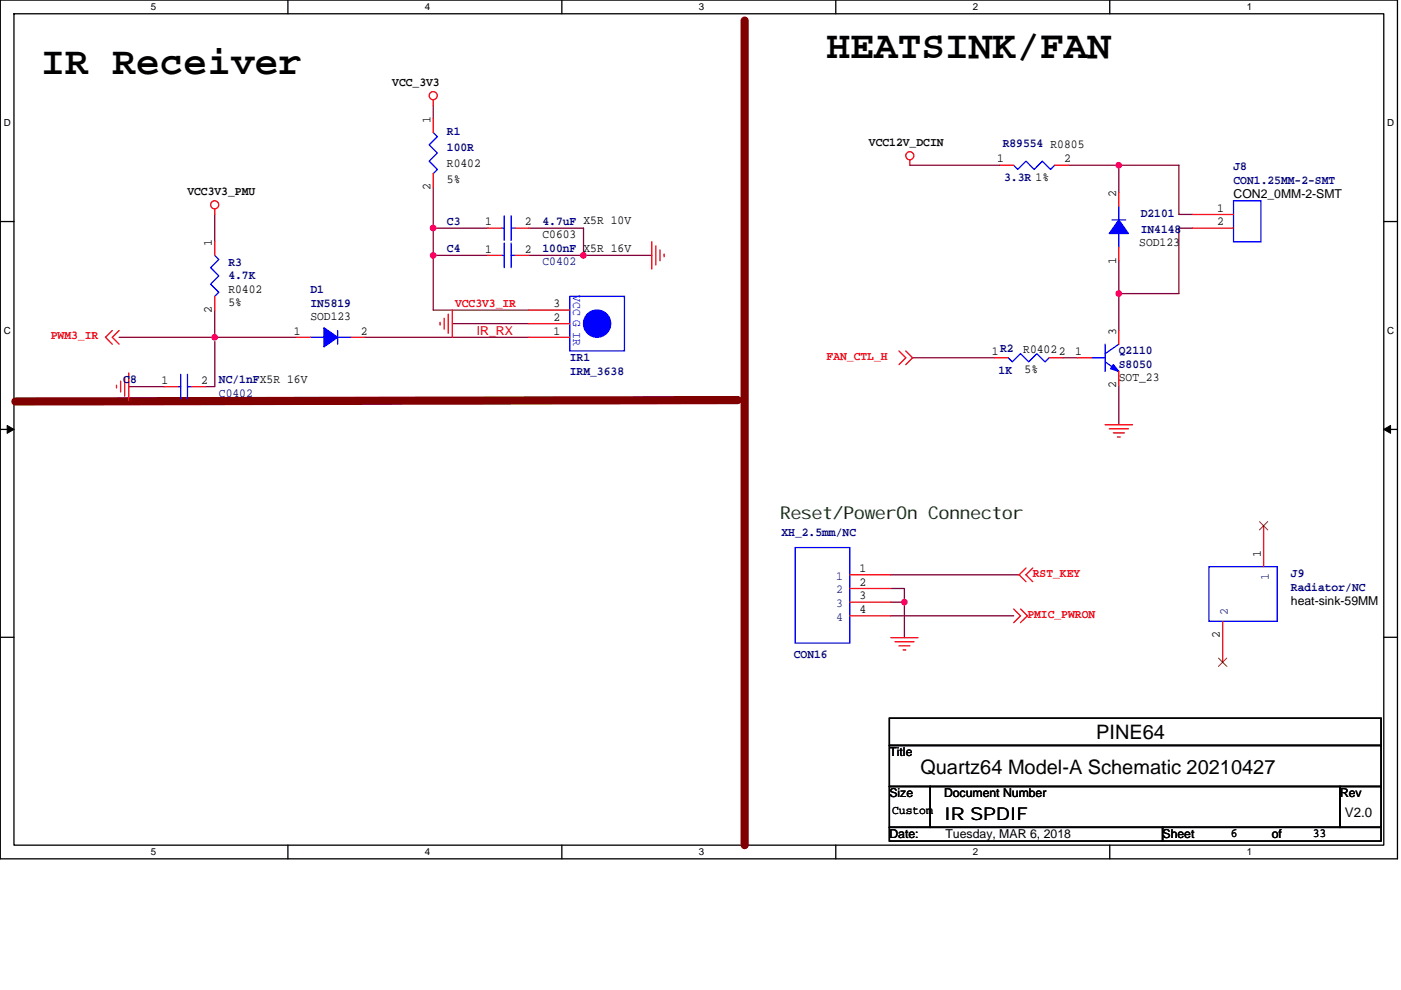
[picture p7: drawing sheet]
<svg xmlns="http://www.w3.org/2000/svg" width="297mm" height="210mm" viewBox="0 0 297 210" stroke-linecap="round" stroke-linejoin="round" font-family="sans-serif">
<path d="M.1 0h296.2v182.2h-296.2zM3 2.9h290.4v176.4h-290.4z" fill="none" stroke="#000" stroke-width=".28"/>
<g fill="#fff">
<path d="M32 .3h1.2v2.3h-1.2z"/>
<path d="M32 179.6h1.2v2.3h-1.2z"/>
</g>
<path d="M61 0v2.9M61 179.3v2.9" fill="none" stroke="#000" stroke-width=".28"/>
<g fill="#fff">
<path d="M90.1 .3h1.1v2.3h-1.1z"/>
<path d="M90.1 179.6h1.1v2.3h-1.1z"/>
</g>
<path d="M119.1 0v2.9M119.1 179.3v2.9" fill="none" stroke="#000" stroke-width=".28"/>
<g fill="#fff">
<path d="M148.2 .3h1.1v2.3h-1.1z"/>
<path d="M148.2 179.6h1.1v2.3h-1.1z"/>
</g>
<path d="M177.2 0v2.9M177.2 179.3v2.9" fill="none" stroke="#000" stroke-width=".28"/>
<g fill="#fff">
<path d="M206.2 .3h1.2v2.3h-1.2z"/>
<path d="M206.2 179.6h1.2v2.3h-1.2z"/>
</g>
<path d="M235.3 0v2.9M235.3 179.3v2.9" fill="none" stroke="#000" stroke-width=".28"/>
<g fill="#fff">
<path d="M264.3 .3h1.2v2.3h-1.2z"/>
<path d="M264.3 179.6h1.2v2.3h-1.2z"/>
<path d="M.8 25h1.5v2.3h-1.5z"/>
<path d="M294.1 25h1.5v2.3h-1.5z"/>
<path d="M.8 69h1.5v2.3h-1.5z"/>
<path d="M294.1 69h1.5v2.3h-1.5z"/>
</g>
<path d="M.1 47h2.9M293.4 47h2.9" fill="none" stroke="#000" stroke-width=".28"/>
<g fill="#fff">
<path d="M.8 113.1h1.4v2.3h-1.4z"/>
<path d="M294.1 113.1h1.4v2.3h-1.4z"/>
</g>
<path d="M.1 91.1h2.9M293.4 91.1h2.9" fill="none" stroke="#000" stroke-width=".28"/>
<g fill="#000" stroke="#000" stroke-width=".21">
<path d="M1.5 90.2l1.5 .9-1.5 .8z" fill-rule="evenodd"/>
<path d="M293.4 91.1l1.4-.9v1.7z" fill-rule="evenodd"/>
</g>
<g fill="#fff">
<path d="M.8 157.2h1.4v2.3h-1.4z"/>
<path d="M294.1 157.2h1.4v2.3h-1.4z"/>
</g>
<path d="M.1 135.2h2.9M293.4 135.2h2.9M188.6 152.3h104.2v5.8h-104.2zM188.6 158.1h104.2v8.7h-104.2zM188.6 166.8h8.6v8.7h-8.6zM188.6 175.5h57.9v2.9h-57.9zM197.2 166.8h86.9v8.7h-86.9zM246.5 175.5h46.3v2.9h-46.3zM284.1 166.8h8.7v8.7h-8.7z" fill="none" stroke="#000" stroke-width=".28"/>
<path d="M157.9 4.4v174.9M156.4 84.9l-153.1 .3" fill="none" stroke="#800000" stroke-width="1.7"/>
<g fill="none" stroke="#800040" stroke-width=".28">
<path d="M91.9 22.3v2.9M91.9 39.7v26.1h20.2M192.9 35.1h19.1M226.5 35.1h23.5v10.4h2.9M237.2 35.1v5.8M45.5 45.5v5.8M91.9 48.4h11.5M91.9 54.2h11.5M112.1 48.4h11.6v5.8h14.5M112.1 54.2h11.6M237.2 55.3v14.8M252.9 48.4h-2.9v13.9h-12.8"/>
<path d="M25.2 71.5h37.7M45.5 65.8v5.7M45.5 72.4v9.6h-2M77.4 71.5h34.7M95.9 68.6h16.2M193.5 75.9h17.4M225.3 75.9h3.2M27.3 82h7.5M237.2 81.7v8.4M188.9 124.8h2.8v2.9M188.9 127.7h2.8v7.6M188.9 121.9h27.2"/>
<path d="M188.9 130.6h26"/>
</g>
<g fill="#f0f" stroke="#f0f" stroke-width=".28">
<circle cx="91.8" cy="48.4" r=".57"/>
<circle cx="123.7" cy="54.2" r=".57"/>
<circle cx="91.8" cy="54.2" r=".57"/>
<circle cx="191.7" cy="127.7" r=".57"/>
<circle cx="45.5" cy="71.5" r=".57"/>
<circle cx="237.2" cy="62.3" r=".57"/>
<circle cx="237.2" cy="35" r=".57"/>
</g>
<g fill="none" stroke="#f00" stroke-width=".28">
<path d="M91.9 21.2v1.1M91.9 25.2v2.9M91.9 36.8v2.9M192.9 33.9v1.2M212 35.1h2.9M223.6 35.1h2.9M45.5 44.3v1.2M45.5 51.3v2.9M103.4 48.4h2.9M103.4 54.2h2.9M109.2 48.4h2.9M109.2 54.2h2.9"/>
<path d="M138.2 51.3v5.8M139.1 52.2v4M139.9 53v2.3M140.8 53.9v.6M237.2 40.9v2.9M237.2 52.4v2.9M252.9 45.5h8.6M252.9 48.4h8.6M23.8 70.1l-1.4 1.4 1.4 1.5M25.2 70.1l-1.4 1.4 1.4 1.5M26.4 80v4M27.3 79.1v5.8"/>
<path d="M45.5 62.9v2.9M62.9 71.5h2.9M74.5 71.5h2.9M93.3 68.4v.5M94.2 67.5v2.3M95 66.6v4.1M95.9 65.8v5.7M112.1 71.5h8.7M112.1 68.6h8.7M112.1 65.8h8.7M190.6 74.4l1.4 1.5-1.4 1.4M192 74.4l1.5 1.5-1.5 1.4"/>
<path d="M210.9 75.9h2.9M222.4 75.9h2.9M228.5 75.9h2.9M237.2 70.1v2.9M237.2 78.8v2.9M24.7 81.7v.6M25.6 80.8v2.4M34.8 82h2.9M40.6 82h2.9M234.3 90.1h5.8M235.2 91h4M236 91.8h2.4"/>
<path d="M236.9 92.7h.6M267.9 111.5v8.7M180.2 130.6h8.7M180.2 127.7h8.7M180.2 124.8h8.7M180.2 121.9h8.7M188.9 135.3h5.7M189.7 136.1h4.1M190.6 137h2.3M191.5 137.9h.5M214.9 129.2l1.5 1.4-1.5 1.5M216.4 129.2l1.4 1.4-1.4 1.5"/>
<path d="M217.5 120.5l-1.4 1.4 1.4 1.5M219 120.5l-1.5 1.4 1.5 1.5M259.2 131.8v8.7"/>
<circle cx="91.9" cy="20.3" r=".86"/>
<circle cx="192.9" cy="33" r=".86"/>
<circle cx="45.5" cy="43.4" r=".86"/>
</g>
<g fill="none" stroke="#00f" stroke-width=".28">
<path d="M91.9 28.1l.8 .9-1.7 1.7 1.7 1.7-1.7 1.8 1.7 1.7-.8 .9M214.9 35.1l.9 .8 1.7-1.7 1.8 1.7 1.7-1.7 1.7 1.7 .9-.8M45.5 54.2l.9 .8-1.7 1.8 1.7 1.7-1.7 1.8 1.7 1.7-.9 .9M106.3 54.2h.6M106.3 48.4h.6M106.9 45.8v5.2M106.9 51.6v5.2M108.4 54.2h.8M108.4 48.4h.8M108.4 45.8v5.2M108.4 51.6v5.2M235.8 46.7h2.9"/>
<path d="M237.2 43.8v2.9M237.2 49.5v2.9M261.5 42.6h5.8v8.7h-5.8zM38.3 79.4v5.2M39.7 79.4v5.2M65.8 71.5h2.9M71.6 71.5h2.9M71.6 70.1v2.9M120.8 62.9h11.6v11.5h-11.6zM213.8 75.9l.8 .9 1.8-1.8 1.7 1.8 1.7-1.8 1.8 1.8 .8-.9M231.4 75.9h2.9M234.3 76.8l2.9 2"/>
<path d="M234.3 73v5.8M237.2 73l-2.9 2M37.7 82h.6M39.7 82h.9M168.6 116.1h11.6v20.3h-11.6zM256.3 120.2h14.5v11.6h-14.5z"/>
</g>
<g fill="#00f" stroke="#00f" stroke-width=".28">
<path d="M236 77.3l1.2 1.5-1.7-.6z" fill-rule="evenodd"/>
<path d="M237.2 46.7l2 2.8h-4z" fill-rule="evenodd"/>
<path d="M68.7 69.5l2.9 2-2.9 2.1z" fill-rule="evenodd"/>
<circle cx="126.6" cy="68.6" r="2.88"/>
</g>
<path d="M267 110.6l1.8 1.8M268.8 110.6l-1.8 1.8M258.4 139.6l1.7 1.8M260.1 139.6l-1.8 1.8" fill="none" stroke="#804000" stroke-width=".21"/>
<g font-size="8.4">
<text x="8.8" y="15.7">IR Receiver</text>
<text x="175.3" y="12.2">HEATSINK/FAN</text>
</g>
<g font-size="4.2">
<text x="232.4" y="156.7">PINE64</text>
<text x="195.1" y="164.1">Quartz64 Model-A Schematic 20210427</text>
</g>
<g font-size="3.7" fill="#004000">
<text x="165.4" y="110.1">Reset/Pow</text>
<text x="185.6" y="110.1">erOn Connector</text>
</g>
<text font-size="3.7" x="200.1" y="173.8">IR SPDIF</text>
<text font-size="2.8" x="285.2" y="173.2">V2.0</text>
<g font-size="2.6">
<text x="83.2" y="18.1">VCC_3V3</text>
<text x="91.3" y="26.1" transform="rotate(-90 91.3 26.1)">1</text>
<text x="94.8" y="35.4">R0402</text>
<text x="184.2" y="30.9">VCC12V_DCIN</text>
<text x="211.5" y="34.5">1</text>
<text x="225.6" y="34.5">2</text>
<text x="39.7" y="41.3">VCC3V3_PMU</text>
<text x="91.3" y="40.3" transform="rotate(-90 91.3 40.3)">2</text>
<text x="94.8" y="38.9">5%</text>
<text x="236.6" y="41.7" transform="rotate(-90 236.6 41.7)">2</text>
<text x="102.9" y="47.8">1</text>
<text x="111.3" y="47.8">2</text>
<text x="258.1" y="44.9">1</text>
<text x="258.1" y="47.8">2</text>
<text x="261.5" y="42">CON2_0MM-2-SMT</text>
<text x="44.9" y="52.1" transform="rotate(-90 44.9 52.1)">1</text>
<text x="102.9" y="53.6">1</text>
<text x="111.3" y="53.6">2</text>
<text x="115" y="50.5">C0603</text>
<text x="241.6" y="52.2">SOD123</text>
<text x="236.6" y="55.9" transform="rotate(-90 236.6 55.9)">1</text>
<text x="48.4" y="62.1">R0402</text>
<text x="48.4" y="65">5%</text>
<text x="117.3" y="65.2">3</text>
<text x="44.9" y="66.3" transform="rotate(-90 44.9 66.3)">2</text>
<text x="62.3" y="71">1</text>
<text x="65.8" y="67.9">SOD123</text>
<text x="76.5" y="71">2</text>
<text x="117.3" y="71">1</text>
<text x="117.3" y="68.1">2</text>
<text x="236.6" y="71" transform="rotate(-90 236.6 71)">3</text>
<text x="210.3" y="75.3">1</text>
<text x="217" y="74.8">R04022</text>
<text x="228" y="75.3">1</text>
<text x="34.3" y="81.4">1</text>
<text x="42.6" y="81.4">2</text>
<text x="217.2" y="79.1">5%</text>
<text x="236.6" y="82.3" transform="rotate(-90 236.6 82.3)">2</text>
<text x="237.2" y="80.9">SOT_23</text>
<text x="267.3" y="118.2" transform="rotate(-90 267.3 118.2)">1</text>
<text x="182.2" y="124.2">2</text>
<text x="182.2" y="121.3">1</text>
<text x="182.2" y="130">4</text>
<text x="182.2" y="127.1">3</text>
<text x="273.7" y="128.3">heat-sink-59MM</text>
<text x="258.6" y="135.3" transform="rotate(-90 258.6 135.3)">2</text>
<text x="188.6" y="160.4">Title</text>
<text x="188.6" y="169.1">Size</text>
<text x="189.1" y="172.7">Custom</text>
<text x="200.1" y="169.1">Document Number</text>
<text x="284.1" y="169.1">Rev</text>
<text x="188.6" y="177.8">Date:</text>
<text x="200.4" y="177.8">Tuesday, MAR 6, 2018</text>
<text x="246.5" y="177.8">Sheet</text>
<text x="261" y="177.6">6</text>
<text x="269.6" y="177.8">of</text>
<text x="278.3" y="177.6">33</text>
</g>
<g font-size="2.6" fill="#000080">
<text x="94.8" y="28.6">R1</text>
<text x="94.8" y="32">100R</text>
<text x="212.6" y="31.2">R89554 R0805</text>
<text x="212.9" y="38.4">3.3R 1%</text>
<text x="261.5" y="36.1">J8</text>
<text x="261.5" y="39">CON1.25MM-2-SMT</text>
<text x="94.8" y="47.7">C3</text>
<text x="115" y="47.7">4.7uF X5R 10V</text>
<text x="241.8" y="45.9">D2101</text>
<text x="94.8" y="53.5">C4</text>
<text x="115" y="53.5">100nF X5R 16V</text>
<text x="241.8" y="49.4">IN4148</text>
<text x="48.4" y="56.3">R3</text>
<text x="48.4" y="59.2">4.7K</text>
<text x="115" y="56.3">C0402</text>
<text x="65.8" y="62.1">D1</text>
<text x="65.8" y="65">IN5819</text>
<text x="120.8" y="76.6">IR1</text>
<text x="212" y="74.6">R2</text>
<text x="237.2" y="75.2">Q2110</text>
<text x="26.1" y="81.3">C8</text>
<text x="46.4" y="81.3">NC/1nFX5R 16V</text>
<text x="120.8" y="79.5">IRM_3638</text>
<text x="211.7" y="79.2">1K</text>
<text x="237.2" y="78.1">S8050</text>
<text x="46.4" y="84.1">C0402</text>
<text x="165.7" y="113.7">XH_2.5mm/NC</text>
<text x="273.7" y="122.4">J9</text>
<text x="273.7" y="125.3">Radiator/NC</text>
<text x="168.3" y="139.5">CON16</text>
</g>
<g font-size="2.6" fill="#f00">
<text x="96.5" y="65.2">VCC3V3_IR</text>
<text x="10.8" y="72">PWM3_IR</text>
<text x="101.1" y="71">IR_RX</text>
<text x="175.3" y="76.3">FAN_CTL_H</text>
<text x="219" y="122.4">RST_KEY</text>
<text x="217.8" y="131.1">PMIC_PWRON</text>
</g>
<text font-size="2.6" fill="#00f" x="121.5" y="62.6" transform="rotate(90 121.5 62.6)">VCC G IR</text>
<g font-size="2.6" fill="#004080">
<text x="177.3" y="125.9">2</text>
<text x="177.3" y="123">1</text>
<text x="269" y="123.1" transform="rotate(-90 269 123.1)">1</text>
<text x="177.3" y="131.7">4</text>
<text x="177.3" y="128.8">3</text>
<text x="260.3" y="130.3" transform="rotate(-90 260.3 130.3)">2</text>
</g>
<g font-size="2.1">
<text x="32" y="2.2">5</text>
<text x="90.1" y="2.2">4</text>
<text x="148.2" y="2.2">3</text>
<text x="206.2" y="2.2">2</text>
<text x="264.3" y="2.2">1</text>
<text x=".8" y="26.8">D</text>
<text x="294.1" y="26.8">D</text>
<text x=".8" y="70.9">C</text>
<text x="294.1" y="70.9">C</text>
<text x="32" y="181.4">5</text>
<text x="90.1" y="181.4">4</text>
<text x="148.2" y="181.4">3</text>
<text x="206.2" y="181.4">2</text>
<text x="264.3" y="181.4">1</text>
</g>
</svg>
